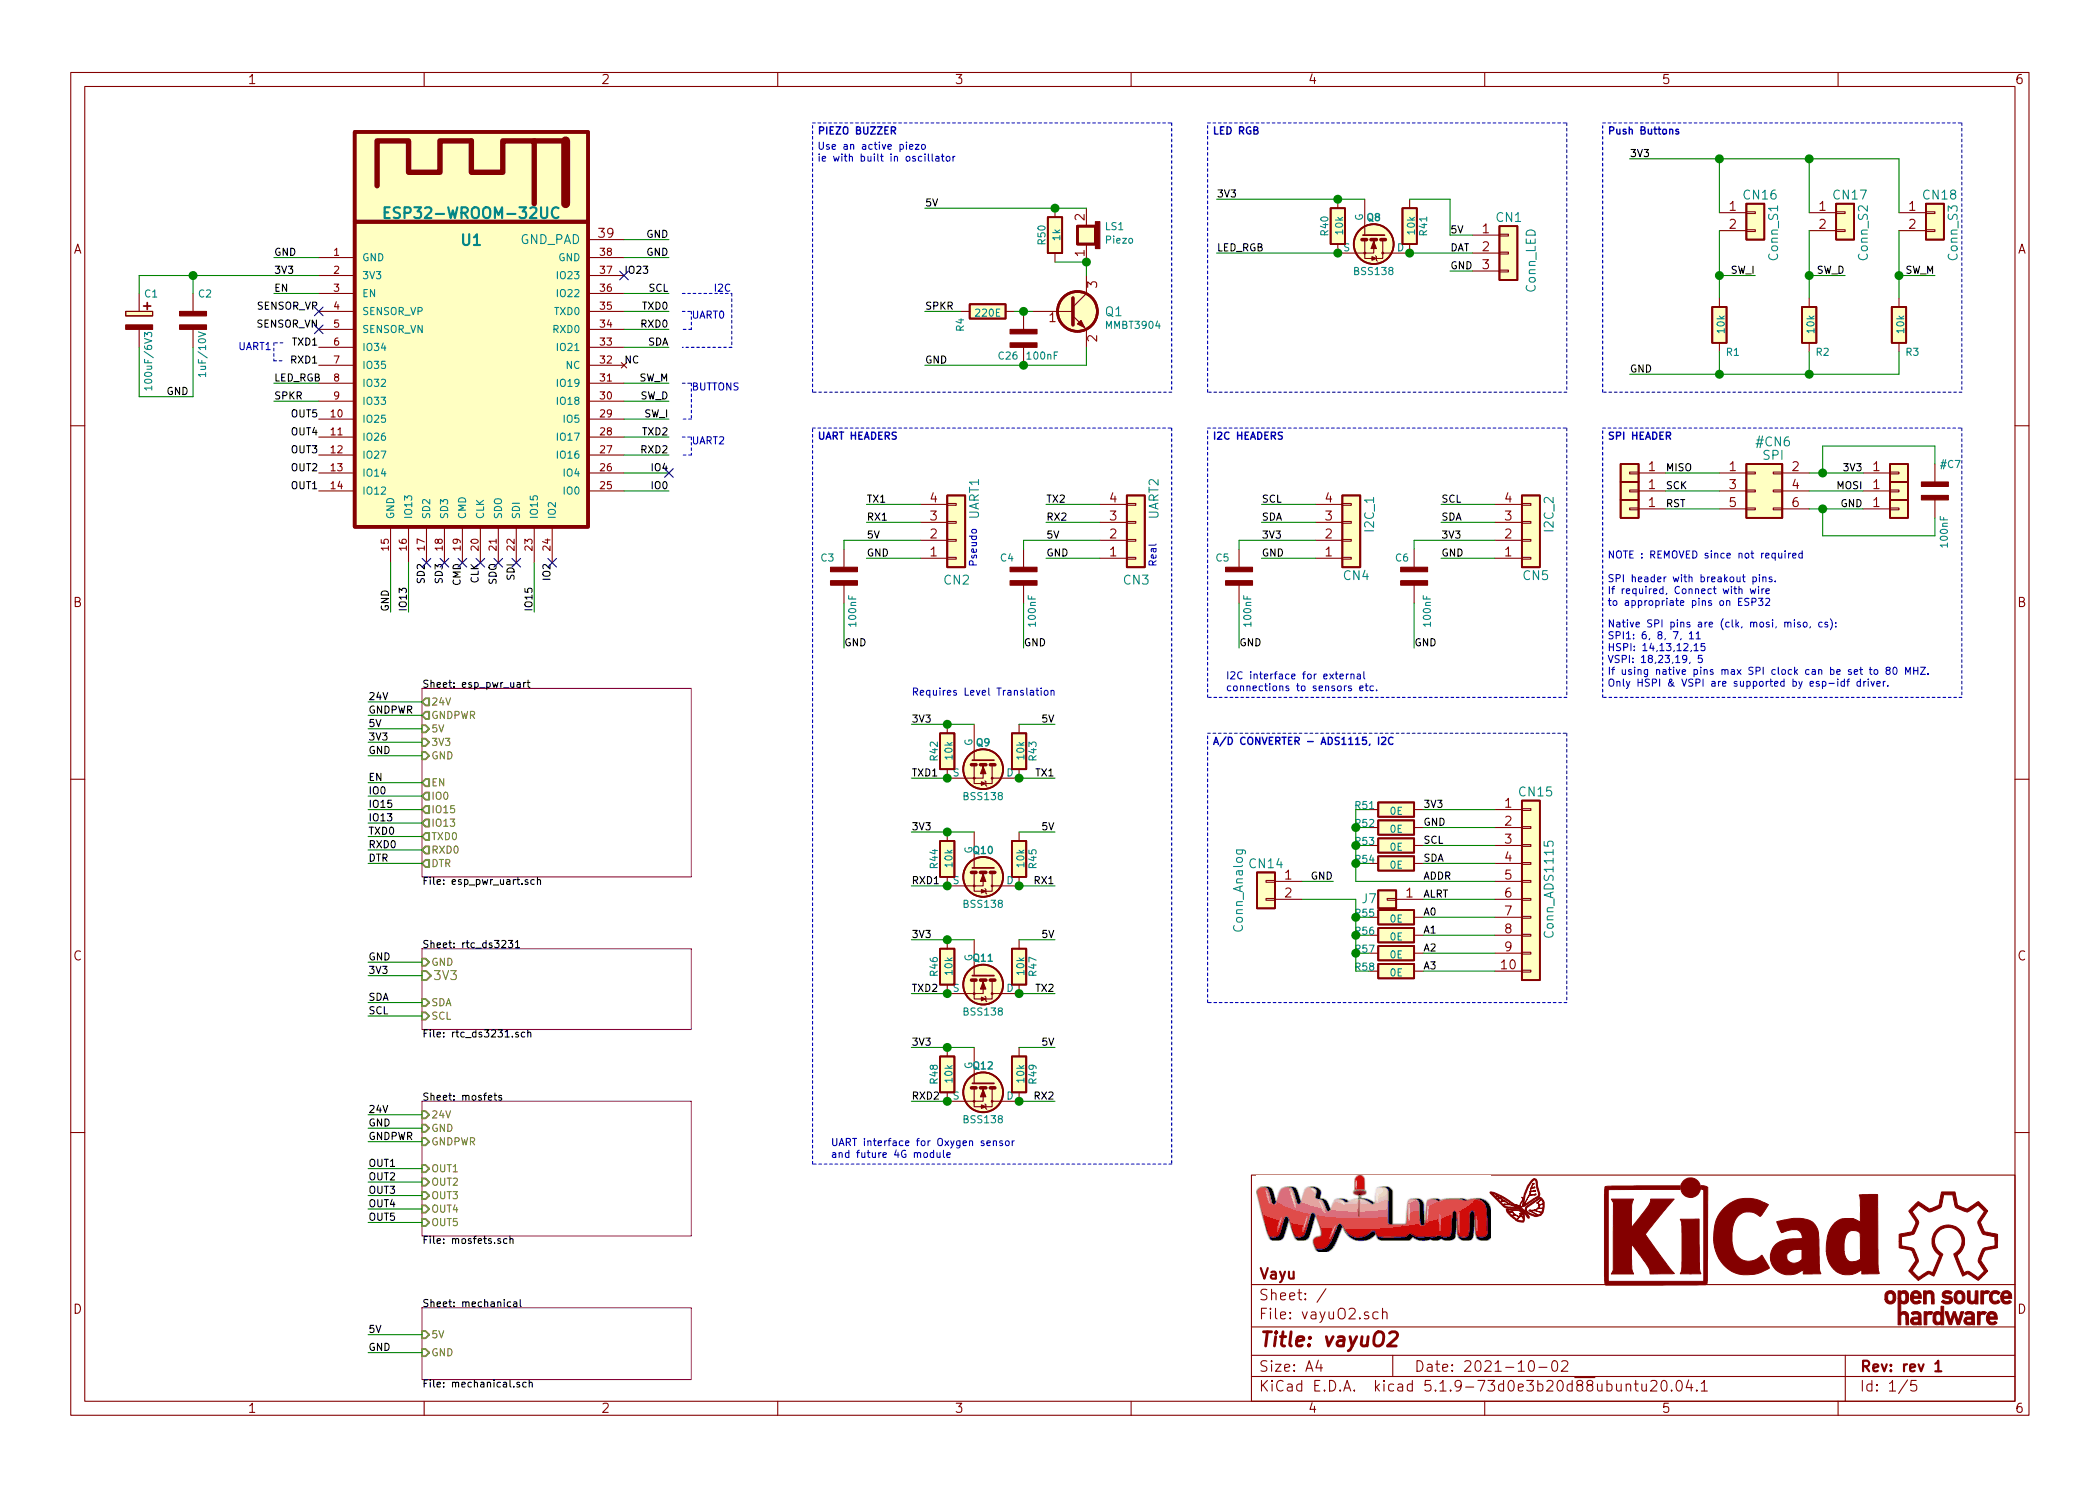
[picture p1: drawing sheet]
EESchema Schematic File Version 4
EELAYER 30 0
EELAYER END
$Descr A4 11693 8268
encoding utf-8
Sheet 1 5
Title "vayuO2"
Date "2021-10-02"
Rev "rev 1"
Comp "Vayu"
Comment1 ""
Comment2 ""
Comment3 ""
Comment4 ""
$EndDescr
Text Label 3725 1625 2    40   ~ 0
SCL
Text Label 3725 1925 2    40   ~ 0
SDA
Text Label 1525 2225 0    40   ~ 0
SPKR
Text Label 1525 2125 0    40   ~ 0
LED_RGB
$Comp
L AA_vayuO2_symbols:R R2
U 1 1
P 10075 1800
F 0 "R2" H 10150 1650 40  0000 C CNN
F 1 "10k" V 10082 1801 40  0000 C CNN
F 2 "AA_vayu:R_0603_1608Metric" V 10005 1800 30  0001 C CNN
F 3 "" H 10075 1800 30  0000 C CNN
	1    10075 1800
	1    0    0    -1  
$EndComp
$Comp
L AA_vayuO2_symbols:R R3
U 1 1
P 10575 1800
F 0 "R3" H 10650 1650 40  0000 C CNN
F 1 "10k" V 10582 1801 40  0000 C CNN
F 2 "AA_vayu:R_0603_1608Metric" V 10505 1800 30  0001 C CNN
F 3 "" H 10575 1800 30  0000 C CNN
	1    10575 1800
	1    0    0    -1  
$EndComp
Text Label 10275 1525 2    40   ~ 0
SW_D
Text Label 10775 1525 2    40   ~ 0
SW_M
Text Notes 8950 750  0    40   ~ 8
Push Buttons
Wire Wire Line
	10075 1525 10275 1525
Connection ~ 10075 1525
Wire Wire Line
	10575 1525 10775 1525
Connection ~ 10575 1525
Wire Wire Line
	10575 2075 10575 1950
Wire Wire Line
	9075 2075 9575 2075
Wire Wire Line
	10075 2075 10075 1950
Wire Wire Line
	9075 875  9575 875 
$Comp
L AA_vayuO2_symbols:ESP-wroom-32 U1
U 1 1
P 2625 2925
F 0 "U1" H 2625 4525 60  0000 C CNB
F 1 "ESP32-WROOM-32UC" H 2625 4675 60  0000 C CNB
F 2 "AA_vayu:ESP_wroom_32_ext_ant" H 2625 2925 60  0001 C CNN
F 3 "" H 2625 2925 60  0001 C CNN
F 4 "mfr_pn" H 2625 2925 60  0001 C CNN "manf#"
	1    2625 2925
	1    0    0    -1  
$EndComp
$Sheet
S 2350 7275 1500 400 
U 5A47432D
F0 "mechanical" 40
F1 "mechanical.sch" 40
F2 "5V" I L 2350 7425 40 
F3 "GND" I L 2350 7525 40 
$EndSheet
$Sheet
S 2350 5275 1500 450 
U 5A447BD8
F0 "rtc_ds3231" 40
F1 "rtc_ds3231.sch" 40
F2 "GND" I L 2350 5350 40 
F3 "SDA" I L 2350 5575 40 
F4 "SCL" I L 2350 5650 40 
F5 "3V3" I L 2350 5425 50 
$EndSheet
Wire Wire Line
	2050 5350 2350 5350
Wire Wire Line
	2050 5575 2350 5575
Wire Wire Line
	2350 5650 2050 5650
Text Label 2050 5350 0    40   ~ 0
GND
Text Label 2050 5575 0    40   ~ 0
SDA
Text Label 2050 5650 0    40   ~ 0
SCL
$Sheet
S 2350 3825 1500 1050
U 5A452227
F0 "esp_pwr_uart" 40
F1 "esp_pwr_uart.sch" 40
F2 "GND" I L 2350 4200 40 
F3 "5V" I L 2350 4050 40 
F4 "3V3" I L 2350 4125 40 
F5 "EN" O L 2350 4350 40 
F6 "IO0" O L 2350 4425 40 
F7 "IO15" O L 2350 4500 40 
F8 "IO13" O L 2350 4575 40 
F9 "TXD0" O L 2350 4650 40 
F10 "RXD0" O L 2350 4725 40 
F11 "DTR" O L 2350 4800 40 
F12 "24V" O L 2350 3900 40 
F13 "GNDPWR" O L 2350 3975 40 
$EndSheet
Wire Wire Line
	2050 4050 2350 4050
Wire Wire Line
	2350 4200 2050 4200
Wire Wire Line
	2050 4125 2350 4125
Text Label 2050 4050 0    40   ~ 0
5V
Text Label 2050 4200 0    40   ~ 0
GND
Text Label 2050 4125 0    40   ~ 0
3V3
Wire Wire Line
	1775 1425 1525 1425
Wire Wire Line
	1775 1625 1525 1625
Wire Wire Line
	1775 2125 1525 2125
Wire Wire Line
	1525 2225 1775 2225
Wire Wire Line
	3725 1425 3475 1425
Wire Wire Line
	3475 1725 3725 1725
Wire Wire Line
	3725 1825 3475 1825
Wire Wire Line
	3725 2125 3475 2125
Wire Wire Line
	3475 2225 3725 2225
Wire Wire Line
	3725 2325 3475 2325
Wire Wire Line
	3475 2425 3725 2425
Wire Wire Line
	3725 2525 3475 2525
Wire Wire Line
	3475 2625 3725 2625
Wire Wire Line
	3725 2725 3475 2725
Wire Wire Line
	2175 3125 2175 3400
Wire Wire Line
	2275 3400 2275 3125
Wire Wire Line
	2975 3125 2975 3400
Text Label 1525 1425 0    40   ~ 0
GND
Text Label 1525 1525 0    40   ~ 0
3V3
Text Label 2175 3400 1    40   ~ 0
GND
Text Label 3725 1425 2    40   ~ 0
GND
Text Label 1525 1625 0    40   ~ 0
EN
Text Label 3725 1725 2    40   ~ 0
TXD0
Text Label 3725 1825 2    40   ~ 0
RXD0
Text Label 2975 3400 1    40   ~ 0
IO15
Text Label 2275 3400 1    40   ~ 0
IO13
Text Label 3725 2725 2    40   ~ 0
IO0
Wire Wire Line
	2350 4350 2050 4350
Wire Wire Line
	2050 4425 2350 4425
Wire Wire Line
	2350 4500 2050 4500
Wire Wire Line
	2050 4575 2350 4575
Wire Wire Line
	2350 4650 2050 4650
Wire Wire Line
	2050 4725 2350 4725
Wire Wire Line
	2050 4800 2350 4800
Text Label 2050 4350 0    40   ~ 0
EN
Text Label 2050 4425 0    40   ~ 0
IO0
Text Label 2050 4500 0    40   ~ 0
IO15
Text Label 2050 4575 0    40   ~ 0
IO13
Text Label 2050 4650 0    40   ~ 0
TXD0
Text Label 2050 4725 0    40   ~ 0
RXD0
Text Label 2050 4800 0    40   ~ 0
DTR
Text Label 3725 2525 2    40   ~ 0
RXD2
$Comp
L AA_vayuO2_symbols:R R1
U 1 1
P 9575 1800
F 0 "R1" H 9650 1650 40  0000 C CNN
F 1 "10k" V 9582 1801 40  0000 C CNN
F 2 "AA_vayu:R_0603_1608Metric" V 9505 1800 30  0001 C CNN
F 3 "" H 9575 1800 30  0000 C CNN
	1    9575 1800
	1    0    0    -1  
$EndComp
Text Label 9075 2075 0    40   ~ 0
GND
Text Label 9775 1525 2    40   ~ 0
SW_I
Wire Wire Line
	9575 1525 9775 1525
Connection ~ 9575 1525
Wire Wire Line
	9575 1950 9575 2075
Connection ~ 10075 875 
Connection ~ 9575 875 
Connection ~ 10075 2075
Connection ~ 9575 2075
Text Label 3725 2425 2    40   ~ 0
TXD2
Text Label 3725 2325 2    40   ~ 0
SW_I
Text Label 3725 2225 2    40   ~ 0
SW_D
Text Label 3725 2125 2    40   ~ 0
SW_M
Wire Notes Line
	3800 2125 3850 2125
Wire Notes Line
	3850 2125 3850 2325
Wire Notes Line
	3850 2325 3800 2325
Wire Notes Line
	3800 2425 3850 2425
Wire Notes Line
	3850 2425 3850 2525
Wire Notes Line
	3850 2525 3800 2525
Text Notes 3850 2175 0    40   ~ 0
BUTTONS
Text Notes 4075 1625 2    40   ~ 0
I2C
Wire Notes Line
	3800 1725 3850 1725
Wire Notes Line
	3850 1725 3850 1825
Wire Notes Line
	3850 1825 3800 1825
Text Notes 3850 1775 0    40   ~ 0
UART0
$Comp
L AA_vayuO2_symbols:C_POL C1
U 1 1
P 775 1775
F 0 "C1" H 800 1925 40  0000 L CNN
F 1 "100uF/6V3" V 825 1375 40  0000 L CNN
F 2 "AA_vayu:CP_Elec_8x10" H 775 1775 60  0001 C CNN
F 3 "" H 775 1775 60  0000 C CNN
	1    775  1775
	1    0    0    -1  
$EndComp
$Comp
L AA_vayuO2_symbols:C_NP C2
U 1 1
P 1075 1775
F 0 "C2" H 1100 1925 40  0000 L CNN
F 1 "1uF/10V" V 1125 1450 40  0000 L CNN
F 2 "AA_vayu:C_0603_1608Metric" H 1075 1775 60  0001 C CNN
F 3 "" H 1075 1775 60  0000 C CNN
	1    1075 1775
	1    0    0    -1  
$EndComp
Wire Wire Line
	775  1525 775  1625
Wire Wire Line
	775  1525 1075 1525
Wire Wire Line
	1075 1525 1075 1625
Connection ~ 1075 1525
Wire Wire Line
	775  1925 775  2200
Wire Wire Line
	775  2200 1075 2200
Wire Wire Line
	1075 2200 1075 1925
Text Label 925  2200 0    40   ~ 0
GND
NoConn ~ 1775 1725
NoConn ~ 1775 1825
NoConn ~ 3075 3125
NoConn ~ 2875 3125
NoConn ~ 2775 3125
NoConn ~ 2675 3125
NoConn ~ 2575 3125
NoConn ~ 2475 3125
NoConn ~ 2375 3125
NoConn ~ 3475 1525
Wire Wire Line
	3475 1325 3725 1325
Text Label 3725 1325 2    40   ~ 0
GND
Wire Wire Line
	10075 1525 10075 1650
Wire Wire Line
	10575 1525 10575 1650
Wire Wire Line
	9575 1525 9575 1650
Wire Wire Line
	10075 875  10575 875 
Wire Wire Line
	9575 875  10075 875 
Wire Wire Line
	10075 2075 10575 2075
Wire Wire Line
	9575 2075 10075 2075
Wire Wire Line
	1075 1525 1775 1525
$Comp
L AA_vayuO2_symbols:LOGO_WL G1
U 1 1
P 8475 6700
F 0 "G1" H 8475 6564 60  0001 C CNN
F 1 "LOGO_WL" H 8475 6836 60  0001 C CNN
F 2 "AA_vayu:logo_butterfly_silk_15x12" H 8475 6700 60  0001 C CNN
F 3 "" H 8475 6700 60  0001 C CNN
F 4 "Value" H 8475 6700 50  0001 C CNN "manf#"
	1    8475 6700
	1    0    0    -1  
$EndComp
$Comp
L AA_vayuO2_symbols:OSHW G3
U 1 1
P 10850 7000
F 0 "G3" H 10850 6950 40  0001 C CNN
F 1 "OSHW" H 10850 7100 40  0001 C CNN
F 2 "AA_vayu:Logo_silk_OSHW_6x6mm" H 10850 7000 60  0001 C CNN
F 3 "" H 10850 7000 60  0000 C CNN
F 4 "Value" H 10850 7000 50  0001 C CNN "manf#"
	1    10850 7000
	1    0    0    -1  
$EndComp
$Comp
L AA_vayuO2_symbols:KiCad G2
U 1 1
P 9700 6850
F 0 "G2" H 9700 6582 60  0001 C CNN
F 1 "KiCad" H 9700 7118 60  0001 C CNN
F 2 "AA_vayu:KiCad-Logo2_6mm_SilkScreen" H 9700 6850 60  0001 C CNN
F 3 "" H 9700 6850 60  0001 C CNN
F 4 "Value" H 9700 6850 50  0001 C CNN "manf#"
	1    9700 6850
	1    0    0    -1  
$EndComp
Text Label 1775 1725 2    40   ~ 0
SENSOR_VP
Text Label 1775 1825 2    40   ~ 0
SENSOR_VN
Text Label 1775 2525 2    40   ~ 0
OUT3
Text Label 2375 3125 3    40   ~ 0
SD2
Text Label 2475 3125 3    40   ~ 0
SD3
Text Label 2575 3125 3    40   ~ 0
CMD
Text Label 2675 3125 3    40   ~ 0
CLK
Text Label 2775 3125 3    40   ~ 0
SDO
Text Label 2875 3125 3    40   ~ 0
SDI
Text Label 3075 3125 3    40   ~ 0
IO2
Text Label 3475 1525 0    40   ~ 0
IO23
Text Label 3475 2025 0    40   ~ 0
NC
Wire Wire Line
	2350 5425 2050 5425
Text Label 2050 5425 0    40   ~ 0
3V3
Text Notes 8950 3825 0    40   ~ 0
Native SPI pins are (clk, mosi, miso, cs):\nSPI1: 6, 8, 7, 11\nHSPI: 14,13,12,15\nVSPI: 18,23,19, 5\nIf using native pins max SPI clock can be set to 80 MHZ.\nOnly HSPI & VSPI are supported by esp-idf driver.
$Comp
L AA_vayuO2_symbols:Conn_02x03_Odd_Even #CN6
U 1 1
P 9825 2725
F 0 "#CN6" H 9875 3000 50  0000 C CNN
F 1 "SPI" H 9875 2925 50  0000 C CNN
F 2 "AA_vayu:Header_ISP" H 9825 2725 50  0001 C CNN
F 3 "~" H 9825 2725 50  0001 C CNN
	1    9825 2725
	1    0    0    -1  
$EndComp
Wire Wire Line
	9575 2625 9275 2625
Wire Wire Line
	9275 2725 9575 2725
Wire Wire Line
	9575 2825 9275 2825
Wire Wire Line
	10075 2825 10150 2825
Wire Wire Line
	10375 2725 10075 2725
Wire Wire Line
	10075 2625 10150 2625
Text Label 9275 2625 0    40   ~ 0
MISO
Text Label 10375 2625 2    40   ~ 0
3V3
Text Label 10375 2725 2    40   ~ 0
MOSI
Text Label 10375 2825 2    40   ~ 0
GND
Text Label 9275 2725 0    40   ~ 0
SCK
Text Label 9275 2825 0    40   ~ 0
RST
Text Label 1775 2425 2    40   ~ 0
OUT4
Text Label 1775 2325 2    40   ~ 0
OUT5
$Comp
L AA_vayuO2_symbols:Conn_01x01 #J1
U 1 1
P 9075 2625
F 0 "#J1" H 8975 2475 50  0001 C CNN
F 1 "MISO" H 8975 2475 50  0001 C CNN
F 2 "AA_vayu:BreakOutPad" H 9075 2625 50  0001 C CNN
F 3 "~" H 9075 2625 50  0001 C CNN
	1    9075 2625
	-1   0    0    1   
$EndComp
$Comp
L AA_vayuO2_symbols:Conn_01x01 #J3
U 1 1
P 9075 2725
F 0 "#J3" H 8975 2575 50  0001 C CNN
F 1 "SCK" H 8975 2575 50  0001 C CNN
F 2 "AA_vayu:BreakOutPad" H 9075 2725 50  0001 C CNN
F 3 "~" H 9075 2725 50  0001 C CNN
F 4 "mfr_pn" H 9075 2725 50  0001 C CNN "manf#"
	1    9075 2725
	-1   0    0    1   
$EndComp
$Comp
L AA_vayuO2_symbols:Conn_01x01 #J5
U 1 1
P 9075 2825
F 0 "#J5" H 8975 2675 50  0001 C CNN
F 1 "RST" H 8975 2675 50  0001 C CNN
F 2 "AA_vayu:BreakOutPad" H 9075 2825 50  0001 C CNN
F 3 "~" H 9075 2825 50  0001 C CNN
F 4 "mfr_pn" H 9075 2825 50  0001 C CNN "manf#"
	1    9075 2825
	-1   0    0    1   
$EndComp
$Comp
L AA_vayuO2_symbols:Conn_01x01 #J6
U 1 1
P 10575 2825
F 0 "#J6" H 10475 2675 50  0001 C CNN
F 1 "GND" H 10475 2675 50  0001 C CNN
F 2 "AA_vayu:BreakOutPad" H 10575 2825 50  0001 C CNN
F 3 "~" H 10575 2825 50  0001 C CNN
F 4 "mfr_pn" H 10575 2825 50  0001 C CNN "manf#"
	1    10575 2825
	1    0    0    -1  
$EndComp
$Comp
L AA_vayuO2_symbols:Conn_01x01 #J4
U 1 1
P 10575 2725
F 0 "#J4" H 10475 2575 50  0001 C CNN
F 1 "MOSI" H 10475 2575 50  0001 C CNN
F 2 "AA_vayu:BreakOutPad" H 10575 2725 50  0001 C CNN
F 3 "~" H 10575 2725 50  0001 C CNN
F 4 "mfr_pn" H 10575 2725 50  0001 C CNN "manf#"
	1    10575 2725
	1    0    0    -1  
$EndComp
$Comp
L AA_vayuO2_symbols:Conn_01x01 #J2
U 1 1
P 10575 2625
F 0 "#J2" H 10475 2475 50  0001 C CNN
F 1 "3V3" H 10475 2475 50  0001 C CNN
F 2 "AA_vayu:BreakOutPad" H 10575 2625 50  0001 C CNN
F 3 "~" H 10575 2625 50  0001 C CNN
F 4 "mfr_pn" H 10575 2625 50  0001 C CNN "manf#"
	1    10575 2625
	1    0    0    -1  
$EndComp
Text Notes 8950 3375 0    40   ~ 0
NOTE : REMOVED since not required\n\nSPI header with breakout pins.\nIf required, Connect with wire \nto appropriate pins on ESP32
Wire Notes Line
	8925 675  10925 675 
Wire Notes Line
	10925 675  10925 2175
Wire Notes Line
	10925 2175 8925 2175
Wire Notes Line
	8925 2175 8925 675 
Text Label 7025 2900 0    40   ~ 0
SDA
Text Label 7025 2800 0    40   ~ 0
SCL
Text Label 7025 3000 0    40   ~ 0
3V3
Text Label 7025 3100 0    40   ~ 0
GND
$Comp
L AA_vayuO2_symbols:Conn_01x04 CN5
U 1 1
P 8525 3000
F 0 "CN5" H 8475 3200 50  0000 L CNN
F 1 "I2C_2" V 8625 2750 50  0000 L CNN
F 2 "AA_vayu:JST_EH_B4B-EH-A_1x04_P2.50mm_Vertical" H 8525 3000 50  0001 C CNN
F 3 "~" H 8525 3000 50  0001 C CNN
	1    8525 3000
	1    0    0    1   
$EndComp
Text Label 8025 2900 0    40   ~ 0
SDA
Text Label 8025 2800 0    40   ~ 0
SCL
Text Label 8025 3000 0    40   ~ 0
3V3
Text Label 8025 3100 0    40   ~ 0
GND
Wire Wire Line
	8325 2800 8025 2800
Wire Wire Line
	8025 2900 8325 2900
Text Notes 6825 3850 0    40   ~ 0
I2C interface for external\nconnections to sensors etc.\n
Wire Notes Line
	8925 2375 10925 2375
Wire Notes Line
	10925 2375 10925 3875
Wire Notes Line
	10925 3875 8925 3875
Wire Notes Line
	8925 3875 8925 2375
Text Notes 8950 2450 0    40   ~ 8
SPI HEADER
Wire Notes Line
	6725 2375 8725 2375
Wire Notes Line
	8725 2375 8725 3875
Wire Notes Line
	8725 3875 6725 3875
Wire Notes Line
	6725 3875 6725 2375
Text Notes 6750 2450 0    40   ~ 8
I2C HEADERS
$Comp
L AA_vayuO2_symbols:C_NP #C7
U 1 1
P 10775 2725
F 0 "#C7" H 10800 2875 40  0000 L CNN
F 1 "100nF" V 10825 2400 40  0000 L CNN
F 2 "AA_vayu:C_0603_1608Metric" H 10775 2725 60  0001 C CNN
F 3 "" H 10775 2725 60  0000 C CNN
	1    10775 2725
	1    0    0    -1  
$EndComp
$Comp
L AA_vayuO2_symbols:C_NP C6
U 1 1
P 7875 3200
F 0 "C6" H 7900 3100 40  0000 L CNN
F 1 "100nF" V 7800 3300 40  0000 L CNN
F 2 "AA_vayu:C_0603_1608Metric" H 7875 3200 60  0001 C CNN
F 3 "" H 7875 3200 60  0000 C CNN
	1    7875 3200
	-1   0    0    1   
$EndComp
$Comp
L AA_vayuO2_symbols:C_NP C5
U 1 1
P 6900 3200
F 0 "C5" H 6950 3100 40  0000 L CNN
F 1 "100nF" V 6850 3300 40  0000 L CNN
F 2 "AA_vayu:C_0603_1608Metric" H 6900 3200 60  0001 C CNN
F 3 "" H 6900 3200 60  0000 C CNN
	1    6900 3200
	-1   0    0    1   
$EndComp
Wire Wire Line
	7875 3000 7875 3050
Wire Wire Line
	7875 3000 8325 3000
Wire Wire Line
	6900 3000 6900 3050
Wire Wire Line
	6900 3350 6900 3600
Wire Wire Line
	7875 3600 7875 3350
Text Label 7875 3600 0    40   ~ 0
GND
Text Label 6900 3600 0    40   ~ 0
GND
Wire Wire Line
	10775 2575 10775 2475
Wire Wire Line
	10775 2475 10150 2475
Wire Wire Line
	10150 2475 10150 2625
Connection ~ 10150 2625
Wire Wire Line
	10150 2625 10375 2625
Wire Wire Line
	10150 2825 10150 2975
Wire Wire Line
	10150 2975 10775 2975
Wire Wire Line
	10775 2975 10775 2875
Connection ~ 10150 2825
Wire Wire Line
	10150 2825 10375 2825
Text Label 1775 1925 2    40   ~ 0
TXD1
Text Label 1775 2025 2    40   ~ 0
RXD1
Wire Wire Line
	3725 1625 3475 1625
Wire Wire Line
	3475 1925 3725 1925
Wire Notes Line
	3800 1625 4075 1625
Wire Notes Line
	4075 1625 4075 1925
Wire Notes Line
	4075 1925 3800 1925
Text Label 9075 875  0    40   ~ 0
3V3
Text Label 1775 2725 2    40   ~ 0
OUT1
Text Label 1775 2625 2    40   ~ 0
OUT2
Wire Wire Line
	6900 3000 7325 3000
Wire Wire Line
	7025 2900 7325 2900
Wire Wire Line
	7325 2800 7025 2800
$Comp
L AA_vayuO2_symbols:Conn_01x04 CN4
U 1 1
P 7525 3000
F 0 "CN4" H 7475 3200 50  0000 L CNN
F 1 "I2C_1" V 7625 2750 50  0000 L CNN
F 2 "AA_vayu:JST_EH_B4B-EH-A_1x04_P2.50mm_Vertical" H 7525 3000 50  0001 C CNN
F 3 "~" H 7525 3000 50  0001 C CNN
	1    7525 3000
	1    0    0    1   
$EndComp
Text Label 3725 2625 2    40   ~ 0
IO4
Text Notes 3850 2475 0    40   ~ 0
UART2
Text Label 4825 2900 0    40   ~ 0
RX1
Text Label 4825 2800 0    40   ~ 0
TX1
Text Label 4825 3000 0    40   ~ 0
5V
Text Label 4825 3100 0    40   ~ 0
GND
Text Notes 4625 6450 0    40   ~ 0
UART interface for Oxygen sensor\nand future 4G module\n
Wire Notes Line
	4525 2375 6525 2375
Wire Notes Line
	6525 2375 6525 6475
Wire Notes Line
	6525 6475 4525 6475
Wire Notes Line
	4525 6475 4525 2375
Text Notes 4550 2450 0    40   ~ 8
UART HEADERS
$Comp
L AA_vayuO2_symbols:C_NP C3
U 1 1
P 4700 3200
F 0 "C3" H 4750 3100 40  0000 L CNN
F 1 "100nF" V 4650 3300 40  0000 L CNN
F 2 "AA_vayu:C_0603_1608Metric" H 4700 3200 60  0001 C CNN
F 3 "" H 4700 3200 60  0000 C CNN
	1    4700 3200
	-1   0    0    1   
$EndComp
Wire Wire Line
	4700 3000 4700 3050
Wire Wire Line
	4700 3350 4700 3600
Text Label 4700 3600 0    40   ~ 0
GND
Wire Wire Line
	4700 3000 5125 3000
Wire Wire Line
	4825 2900 5125 2900
Wire Wire Line
	5125 2800 4825 2800
$Comp
L AA_vayuO2_symbols:Conn_01x04 CN2
U 1 1
P 5325 3000
F 0 "CN2" H 5250 3225 50  0000 L CNN
F 1 "UART1" V 5425 2650 50  0000 L CNN
F 2 "AA_vayu:JST_EH_B4B-EH-A_1x04_P2.50mm_Vertical" H 5325 3000 50  0001 C CNN
F 3 "~" H 5325 3000 50  0001 C CNN
	1    5325 3000
	1    0    0    1   
$EndComp
Wire Wire Line
	8025 3100 8325 3100
Wire Wire Line
	7025 3100 7325 3100
Wire Wire Line
	4825 3100 5125 3100
Text Notes 5075 3875 0    40   ~ 0
Requires Level Translation
$Sheet
S 2350 6125 1500 750 
U 6178DB6E
F0 "mosfets" 40
F1 "mosfets.sch" 40
F2 "24V" I L 2350 6200 40 
F3 "GND" I L 2350 6275 40 
F4 "OUT1" I L 2350 6500 40 
F5 "OUT2" I L 2350 6575 40 
F6 "OUT3" I L 2350 6650 40 
F7 "OUT4" I L 2350 6725 40 
F8 "OUT5" I L 2350 6800 40 
F9 "GNDPWR" I L 2350 6350 40 
$EndSheet
Text Notes 1325 1950 0    40   ~ 0
UART1
Wire Notes Line
	1575 1900 1525 1900
Wire Notes Line
	1525 1900 1525 2000
Wire Notes Line
	1525 2000 1575 2000
Text Label 5825 2900 0    40   ~ 0
RX2
Text Label 5825 2800 0    40   ~ 0
TX2
Text Label 5825 3000 0    40   ~ 0
5V
Text Label 5825 3100 0    40   ~ 0
GND
$Comp
L AA_vayuO2_symbols:C_NP C4
U 1 1
P 5700 3200
F 0 "C4" H 5750 3100 40  0000 L CNN
F 1 "100nF" V 5650 3300 40  0000 L CNN
F 2 "AA_vayu:C_0603_1608Metric" H 5700 3200 60  0001 C CNN
F 3 "" H 5700 3200 60  0000 C CNN
	1    5700 3200
	-1   0    0    1   
$EndComp
Wire Wire Line
	5700 3000 5700 3050
Wire Wire Line
	5700 3350 5700 3600
Text Label 5700 3600 0    40   ~ 0
GND
Wire Wire Line
	5700 3000 6125 3000
Wire Wire Line
	5825 2900 6125 2900
Wire Wire Line
	6125 2800 5825 2800
$Comp
L AA_vayuO2_symbols:Conn_01x04 CN3
U 1 1
P 6325 3000
F 0 "CN3" H 6250 3225 50  0000 L CNN
F 1 "UART2" V 6425 2650 50  0000 L CNN
F 2 "AA_vayu:JST_EH_B4B-EH-A_1x04_P2.50mm_Vertical" H 6325 3000 50  0001 C CNN
F 3 "~" H 6325 3000 50  0001 C CNN
	1    6325 3000
	1    0    0    1   
$EndComp
Wire Wire Line
	5825 3100 6125 3100
Text Notes 5450 3150 1    40   ~ 0
Pseudo
Text Notes 6450 3150 1    40   ~ 0
Real
NoConn ~ 3725 2625
$Comp
L AA_vayuO2_symbols:Conn_01x03 CN1
U 1 1
P 8400 1400
F 0 "CN1" H 8325 1600 50  0000 L CNN
F 1 "Conn_LED" V 8525 1175 50  0000 L CNN
F 2 "AA_vayu:JST_EH_B3B-EH-A_1x03_P2.50mm_Vertical" H 8400 1400 50  0001 C CNN
F 3 "" H 8400 1400 50  0001 C CNN
	1    8400 1400
	1    0    0    -1  
$EndComp
Wire Wire Line
	8200 1300 8075 1300
Wire Wire Line
	8200 1500 8075 1500
Text Label 8075 1300 0    40   ~ 0
5V
Text Label 8075 1400 0    40   ~ 0
DAT
Text Label 8075 1500 0    40   ~ 0
GND
Text Label 6775 1400 0    40   ~ 0
LED_RGB
Text Notes 6750 750  0    40   ~ 8
LED RGB
Wire Notes Line
	6725 675  8725 675 
Wire Notes Line
	6725 2175 6725 675 
Wire Notes Line
	8725 675  8725 2175
Wire Notes Line
	8725 2175 6725 2175
$Comp
L AA_vayuO2_symbols:Q_NPN_MMBT3904 Q1
U 1 1
P 5950 1725
F 0 "Q1" H 6150 1725 50  0000 L CNN
F 1 "MMBT3904" H 6150 1650 40  0000 L CNN
F 2 "AA_vayu:SOT-23" H 6150 1825 50  0001 C CNN
F 3 "" H 5950 1725 50  0000 C CNN
	1    5950 1725
	1    0    0    -1  
$EndComp
$Comp
L AA_vayuO2_symbols:Earphone LS1
U 1 1
P 6050 1300
F 0 "LS1" H 6150 1350 40  0000 L CNN
F 1 "Piezo" H 6150 1275 40  0000 L CNN
F 2 "AA_vayu:JST_EH_B2B-EH-A_1x02_P2.50mm_Vertical" V 6050 1350 50  0001 C CNN
F 3 "~" V 6050 1350 50  0001 C CNN
	1    6050 1300
	1    0    0    -1  
$EndComp
$Comp
L AA_vayuO2_symbols:R R4
U 1 1
P 5500 1725
F 0 "R4" H 5575 1575 40  0000 C CNN
F 1 "220E" V 5507 1726 40  0000 C CNN
F 2 "AA_vayu:R_0603_1608Metric" V 5430 1725 30  0001 C CNN
F 3 "" H 5500 1725 30  0000 C CNN
	1    5500 1725
	0    1    1    0   
$EndComp
Wire Wire Line
	6050 1450 6050 1525
Wire Wire Line
	6050 1450 5875 1450
Connection ~ 6050 1450
Wire Wire Line
	5750 1725 5700 1725
Wire Wire Line
	5350 1725 5150 1725
Wire Wire Line
	6050 1925 6050 2025
Wire Wire Line
	6050 2025 5700 2025
Text Label 5150 1150 0    40   ~ 0
5V
Text Label 5150 2025 0    40   ~ 0
GND
Text Label 5150 1725 0    40   ~ 0
SPKR
Wire Notes Line
	4525 675  6525 675 
Wire Notes Line
	4525 2175 4525 675 
Text Notes 4550 750  0    40   ~ 8
PIEZO BUZZER
Wire Notes Line
	6525 675  6525 2175
Wire Notes Line
	6525 2175 4525 2175
Text Notes 4550 900  0    40   ~ 0
Use an active piezo\nie with built in oscillator
Wire Wire Line
	2050 6275 2350 6275
Text Label 2050 6275 0    40   ~ 0
GND
Wire Wire Line
	2050 3900 2350 3900
Text Label 2050 3900 0    40   ~ 0
24V
Wire Wire Line
	2050 6200 2350 6200
Wire Wire Line
	2050 6500 2350 6500
Wire Wire Line
	2050 6575 2350 6575
Wire Wire Line
	2050 6650 2350 6650
Wire Wire Line
	2050 6725 2350 6725
Wire Wire Line
	2050 6800 2350 6800
Text Label 2050 6200 0    40   ~ 0
24V
Text Label 2050 6650 0    40   ~ 0
OUT3
Text Label 2050 6725 0    40   ~ 0
OUT4
Text Label 2050 6800 0    40   ~ 0
OUT5
Text Label 2050 6500 0    40   ~ 0
OUT1
Text Label 2050 6575 0    40   ~ 0
OUT2
$Comp
L AA_vayuO2_symbols:MOSFET-N Q8
U 1 1
P 7650 1300
F 0 "Q8" V 7550 1300 40  0000 C CNB
F 1 "BSS138" V 7850 1300 40  0000 C CNN
F 2 "AA_vayu:SOT-23" H 7520 1402 29  0001 C CNN
F 3 "" H 7650 1300 60  0000 C CNN
	1    7650 1300
	0    1    1    0   
$EndComp
$Comp
L AA_vayuO2_symbols:R R40
U 1 1
P 7450 1250
F 0 "R40" V 7375 1250 40  0000 C CNN
F 1 "10k" V 7457 1251 40  0000 C CNN
F 2 "AA_vayu:R_0603_1608Metric" V 7380 1250 30  0001 C CNN
F 3 "" H 7450 1250 30  0000 C CNN
	1    7450 1250
	1    0    0    -1  
$EndComp
$Comp
L AA_vayuO2_symbols:R R41
U 1 1
P 7850 1250
F 0 "R41" V 7925 1250 40  0000 C CNN
F 1 "10k" V 7857 1251 40  0000 C CNN
F 2 "AA_vayu:R_0603_1608Metric" V 7780 1250 30  0001 C CNN
F 3 "" H 7850 1250 30  0000 C CNN
	1    7850 1250
	1    0    0    -1  
$EndComp
Wire Wire Line
	6775 1400 7450 1400
Connection ~ 7450 1400
Connection ~ 7850 1400
Wire Wire Line
	7850 1400 8200 1400
Wire Wire Line
	7600 1100 7450 1100
Wire Wire Line
	7450 1100 6775 1100
Connection ~ 7450 1100
Wire Wire Line
	8075 1300 8075 1100
Wire Wire Line
	8075 1100 7850 1100
Text Label 6775 1100 0    40   ~ 0
3V3
$Comp
L AA_vayuO2_symbols:C_NP C26
U 1 1
P 5700 1875
F 0 "C26" H 5725 1975 40  0000 L CNN
F 1 "100nF" H 5500 1975 40  0000 L CNN
F 2 "AA_vayu:C_0603_1608Metric" H 5700 1875 60  0001 C CNN
F 3 "" H 5700 1875 60  0000 C CNN
	1    5700 1875
	-1   0    0    1   
$EndComp
Connection ~ 5700 2025
Wire Wire Line
	5700 2025 5150 2025
Connection ~ 5700 1725
Wire Wire Line
	5700 1725 5650 1725
Text Label 5875 4025 2    40   ~ 0
5V
$Comp
L AA_vayuO2_symbols:MOSFET-N Q9
U 1 1
P 5475 4225
F 0 "Q9" V 5375 4225 40  0000 C CNB
F 1 "BSS138" V 5675 4225 40  0000 C CNN
F 2 "AA_vayu:SOT-23" H 5345 4327 29  0001 C CNN
F 3 "" H 5475 4225 60  0000 C CNN
	1    5475 4225
	0    1    1    0   
$EndComp
$Comp
L AA_vayuO2_symbols:R R42
U 1 1
P 5275 4175
F 0 "R42" V 5200 4175 40  0000 C CNN
F 1 "10k" V 5282 4176 40  0000 C CNN
F 2 "AA_vayu:R_0603_1608Metric" V 5205 4175 30  0001 C CNN
F 3 "" H 5275 4175 30  0000 C CNN
	1    5275 4175
	1    0    0    -1  
$EndComp
$Comp
L AA_vayuO2_symbols:R R43
U 1 1
P 5675 4175
F 0 "R43" V 5750 4175 40  0000 C CNN
F 1 "10k" V 5682 4176 40  0000 C CNN
F 2 "AA_vayu:R_0603_1608Metric" V 5605 4175 30  0001 C CNN
F 3 "" H 5675 4175 30  0000 C CNN
	1    5675 4175
	1    0    0    -1  
$EndComp
Wire Wire Line
	5075 4325 5275 4325
Connection ~ 5275 4325
Connection ~ 5675 4325
Wire Wire Line
	5675 4325 5875 4325
Wire Wire Line
	5425 4025 5275 4025
Wire Wire Line
	5275 4025 5075 4025
Connection ~ 5275 4025
Text Label 5075 4025 0    40   ~ 0
3V3
Wire Wire Line
	5675 4025 5875 4025
$Comp
L AA_vayuO2_symbols:MOSFET-N Q10
U 1 1
P 5475 4825
F 0 "Q10" V 5375 4825 40  0000 C CNB
F 1 "BSS138" V 5675 4825 40  0000 C CNN
F 2 "AA_vayu:SOT-23" H 5345 4927 29  0001 C CNN
F 3 "" H 5475 4825 60  0000 C CNN
	1    5475 4825
	0    1    1    0   
$EndComp
$Comp
L AA_vayuO2_symbols:R R44
U 1 1
P 5275 4775
F 0 "R44" V 5200 4775 40  0000 C CNN
F 1 "10k" V 5282 4776 40  0000 C CNN
F 2 "AA_vayu:R_0603_1608Metric" V 5205 4775 30  0001 C CNN
F 3 "" H 5275 4775 30  0000 C CNN
	1    5275 4775
	1    0    0    -1  
$EndComp
$Comp
L AA_vayuO2_symbols:R R45
U 1 1
P 5675 4775
F 0 "R45" V 5750 4775 40  0000 C CNN
F 1 "10k" V 5682 4776 40  0000 C CNN
F 2 "AA_vayu:R_0603_1608Metric" V 5605 4775 30  0001 C CNN
F 3 "" H 5675 4775 30  0000 C CNN
	1    5675 4775
	1    0    0    -1  
$EndComp
Wire Wire Line
	5075 4925 5275 4925
Connection ~ 5275 4925
Connection ~ 5675 4925
Wire Wire Line
	5675 4925 5875 4925
Wire Wire Line
	5425 4625 5275 4625
Wire Wire Line
	5275 4625 5075 4625
Connection ~ 5275 4625
Text Label 5075 4625 0    40   ~ 0
3V3
Wire Wire Line
	5675 4625 5875 4625
Text Label 5875 5225 2    40   ~ 0
5V
$Comp
L AA_vayuO2_symbols:MOSFET-N Q11
U 1 1
P 5475 5425
F 0 "Q11" V 5375 5425 40  0000 C CNB
F 1 "BSS138" V 5675 5425 40  0000 C CNN
F 2 "AA_vayu:SOT-23" H 5345 5527 29  0001 C CNN
F 3 "" H 5475 5425 60  0000 C CNN
	1    5475 5425
	0    1    1    0   
$EndComp
$Comp
L AA_vayuO2_symbols:R R46
U 1 1
P 5275 5375
F 0 "R46" V 5200 5375 40  0000 C CNN
F 1 "10k" V 5282 5376 40  0000 C CNN
F 2 "AA_vayu:R_0603_1608Metric" V 5205 5375 30  0001 C CNN
F 3 "" H 5275 5375 30  0000 C CNN
	1    5275 5375
	1    0    0    -1  
$EndComp
$Comp
L AA_vayuO2_symbols:R R47
U 1 1
P 5675 5375
F 0 "R47" V 5750 5375 40  0000 C CNN
F 1 "10k" V 5682 5376 40  0000 C CNN
F 2 "AA_vayu:R_0603_1608Metric" V 5605 5375 30  0001 C CNN
F 3 "" H 5675 5375 30  0000 C CNN
	1    5675 5375
	1    0    0    -1  
$EndComp
Wire Wire Line
	5075 5525 5275 5525
Connection ~ 5275 5525
Connection ~ 5675 5525
Wire Wire Line
	5675 5525 5875 5525
Wire Wire Line
	5425 5225 5275 5225
Wire Wire Line
	5275 5225 5075 5225
Connection ~ 5275 5225
Text Label 5075 5225 0    40   ~ 0
3V3
Wire Wire Line
	5675 5225 5875 5225
Text Label 5875 5825 2    40   ~ 0
5V
$Comp
L AA_vayuO2_symbols:MOSFET-N Q12
U 1 1
P 5475 6025
F 0 "Q12" V 5375 6025 40  0000 C CNB
F 1 "BSS138" V 5675 6025 40  0000 C CNN
F 2 "AA_vayu:SOT-23" H 5345 6127 29  0001 C CNN
F 3 "" H 5475 6025 60  0000 C CNN
	1    5475 6025
	0    1    1    0   
$EndComp
$Comp
L AA_vayuO2_symbols:R R48
U 1 1
P 5275 5975
F 0 "R48" V 5200 5975 40  0000 C CNN
F 1 "10k" V 5282 5976 40  0000 C CNN
F 2 "AA_vayu:R_0603_1608Metric" V 5205 5975 30  0001 C CNN
F 3 "" H 5275 5975 30  0000 C CNN
	1    5275 5975
	1    0    0    -1  
$EndComp
$Comp
L AA_vayuO2_symbols:R R49
U 1 1
P 5675 5975
F 0 "R49" V 5750 5975 40  0000 C CNN
F 1 "10k" V 5682 5976 40  0000 C CNN
F 2 "AA_vayu:R_0603_1608Metric" V 5605 5975 30  0001 C CNN
F 3 "" H 5675 5975 30  0000 C CNN
	1    5675 5975
	1    0    0    -1  
$EndComp
Wire Wire Line
	5075 6125 5275 6125
Connection ~ 5275 6125
Connection ~ 5675 6125
Wire Wire Line
	5675 6125 5875 6125
Wire Wire Line
	5425 5825 5275 5825
Wire Wire Line
	5275 5825 5075 5825
Connection ~ 5275 5825
Text Label 5075 5825 0    40   ~ 0
3V3
Wire Wire Line
	5675 5825 5875 5825
Text Label 5075 4325 0    40   ~ 0
TXD1
Text Label 5075 4925 0    40   ~ 0
RXD1
Text Label 5075 5525 0    40   ~ 0
TXD2
Text Label 5075 6125 0    40   ~ 0
RXD2
Text Label 5875 4625 2    40   ~ 0
5V
Text Label 5875 4325 2    40   ~ 0
TX1
Text Label 5875 4925 2    40   ~ 0
RX1
Text Label 5875 5525 2    40   ~ 0
TX2
Text Label 5875 6125 2    40   ~ 0
RX2
$Comp
L AA_vayuO2_symbols:R R50
U 1 1
P 5875 1300
F 0 "R50" V 5800 1300 40  0000 C CNN
F 1 "1k" V 5882 1301 40  0000 C CNN
F 2 "AA_vayu:R_0603_1608Metric" V 5805 1300 30  0001 C CNN
F 3 "" H 5875 1300 30  0000 C CNN
	1    5875 1300
	1    0    0    -1  
$EndComp
Connection ~ 5875 1150
Wire Wire Line
	5875 1150 6050 1150
Wire Wire Line
	5150 1150 5875 1150
$Comp
L AA_vayuO2_symbols:Conn_01x10 CN15
U 1 1
P 8525 4950
F 0 "CN15" H 8450 5500 50  0000 L CNN
F 1 "Conn_ADS1115" V 8625 4675 50  0000 L CNN
F 2 "AA_vayu:ADS1115" H 8525 5000 50  0001 C CNN
F 3 "~" H 8525 5000 50  0001 C CNN
	1    8525 4950
	1    0    0    -1  
$EndComp
Wire Wire Line
	8325 4500 7925 4500
Text Label 7925 4500 0    40   ~ 0
3V3
Wire Wire Line
	8325 4600 7925 4600
Text Label 7925 4600 0    40   ~ 0
GND
Wire Wire Line
	8325 4700 7925 4700
Text Label 7925 4700 0    40   ~ 0
SCL
Wire Wire Line
	8325 4800 7925 4800
Text Label 7925 4800 0    40   ~ 0
SDA
Text Label 7925 4900 0    40   ~ 0
ADDR
Wire Wire Line
	8325 5000 7925 5000
Text Label 7925 5000 0    40   ~ 0
ALRT
Wire Wire Line
	8325 5100 7925 5100
Text Label 7925 5100 0    40   ~ 0
A0
Wire Wire Line
	8325 5200 7925 5200
Text Label 7925 5200 0    40   ~ 0
A1
Wire Wire Line
	8325 5300 7925 5300
Text Label 7925 5300 0    40   ~ 0
A2
Wire Wire Line
	8325 5400 7925 5400
Text Label 7925 5400 0    40   ~ 0
A3
$Comp
L AA_vayuO2_symbols:R R51
U 1 1
P 7775 4500
F 0 "R51" V 7750 4325 40  0000 C CNN
F 1 "0E" V 7782 4501 40  0000 C CNN
F 2 "AA_vayu:SolderJumper-2_P1.3mm_Open_RoundedPad1.0x1.5mm" V 7705 4500 30  0001 C CNN
F 3 "" H 7775 4500 30  0000 C CNN
	1    7775 4500
	0    1    1    0   
$EndComp
$Comp
L AA_vayuO2_symbols:R R52
U 1 1
P 7775 4600
F 0 "R52" V 7750 4425 40  0000 C CNN
F 1 "0E" V 7782 4601 40  0000 C CNN
F 2 "AA_vayu:SolderJumper-2_P1.3mm_Open_RoundedPad1.0x1.5mm" V 7705 4600 30  0001 C CNN
F 3 "" H 7775 4600 30  0000 C CNN
	1    7775 4600
	0    1    1    0   
$EndComp
$Comp
L AA_vayuO2_symbols:R R53
U 1 1
P 7775 4700
F 0 "R53" V 7750 4525 40  0000 C CNN
F 1 "0E" V 7782 4701 40  0000 C CNN
F 2 "AA_vayu:SolderJumper-2_P1.3mm_Open_RoundedPad1.0x1.5mm" V 7705 4700 30  0001 C CNN
F 3 "" H 7775 4700 30  0000 C CNN
	1    7775 4700
	0    1    1    0   
$EndComp
$Comp
L AA_vayuO2_symbols:R R54
U 1 1
P 7775 4800
F 0 "R54" V 7750 4625 40  0000 C CNN
F 1 "0E" V 7782 4801 40  0000 C CNN
F 2 "AA_vayu:SolderJumper-2_P1.3mm_Open_RoundedPad1.0x1.5mm" V 7705 4800 30  0001 C CNN
F 3 "" H 7775 4800 30  0000 C CNN
	1    7775 4800
	0    1    1    0   
$EndComp
Wire Wire Line
	7550 4900 7550 4800
Wire Wire Line
	7550 4500 7625 4500
Wire Wire Line
	7550 4900 8325 4900
Wire Wire Line
	7625 4600 7550 4600
Connection ~ 7550 4600
Wire Wire Line
	7550 4600 7550 4500
Wire Wire Line
	7625 4700 7550 4700
Connection ~ 7550 4700
Wire Wire Line
	7550 4700 7550 4600
Wire Wire Line
	7625 4800 7550 4800
Connection ~ 7550 4800
Wire Wire Line
	7550 4800 7550 4700
$Comp
L AA_vayuO2_symbols:R R55
U 1 1
P 7775 5100
F 0 "R55" V 7750 4925 40  0000 C CNN
F 1 "0E" V 7782 5101 40  0000 C CNN
F 2 "AA_vayu:SolderJumper-2_P1.3mm_Open_RoundedPad1.0x1.5mm" V 7705 5100 30  0001 C CNN
F 3 "" H 7775 5100 30  0000 C CNN
	1    7775 5100
	0    1    1    0   
$EndComp
$Comp
L AA_vayuO2_symbols:R R56
U 1 1
P 7775 5200
F 0 "R56" V 7750 5025 40  0000 C CNN
F 1 "0E" V 7782 5201 40  0000 C CNN
F 2 "AA_vayu:SolderJumper-2_P1.3mm_Open_RoundedPad1.0x1.5mm" V 7705 5200 30  0001 C CNN
F 3 "" H 7775 5200 30  0000 C CNN
	1    7775 5200
	0    1    1    0   
$EndComp
$Comp
L AA_vayuO2_symbols:R R57
U 1 1
P 7775 5300
F 0 "R57" V 7750 5125 40  0000 C CNN
F 1 "0E" V 7782 5301 40  0000 C CNN
F 2 "AA_vayu:SolderJumper-2_P1.3mm_Open_RoundedPad1.0x1.5mm" V 7705 5300 30  0001 C CNN
F 3 "" H 7775 5300 30  0000 C CNN
	1    7775 5300
	0    1    1    0   
$EndComp
$Comp
L AA_vayuO2_symbols:R R58
U 1 1
P 7775 5400
F 0 "R58" V 7750 5225 40  0000 C CNN
F 1 "0E" V 7782 5401 40  0000 C CNN
F 2 "AA_vayu:SolderJumper-2_P1.3mm_Open_RoundedPad1.0x1.5mm" V 7705 5400 30  0001 C CNN
F 3 "" H 7775 5400 30  0000 C CNN
	1    7775 5400
	0    1    1    0   
$EndComp
$Comp
L AA_vayuO2_symbols:Conn_01x01 J7
U 1 1
P 7725 5000
F 0 "J7" H 7825 5000 50  0000 C CNN
F 1 "Conn_01x01" H 8125 5000 50  0001 C CNN
F 2 "AA_vayu:BreakOutPad" H 7725 5000 50  0001 C CNN
F 3 "" H 7725 5000 50  0001 C CNN
	1    7725 5000
	-1   0    0    1   
$EndComp
$Comp
L AA_vayuO2_symbols:Conn_01x02 CN14
U 1 1
P 7050 4900
F 0 "CN14" H 7050 5000 50  0000 C CNN
F 1 "Conn_Analog" V 7200 4850 50  0000 C CNN
F 2 "AA_vayu:JST_EH_B2B-EH-A_1x02_P2.50mm_Vertical" H 7050 4900 50  0001 C CNN
F 3 "" H 7050 4900 50  0001 C CNN
	1    7050 4900
	-1   0    0    -1  
$EndComp
Wire Wire Line
	7250 5000 7550 5000
Wire Wire Line
	7550 5400 7625 5400
Wire Wire Line
	7625 5300 7550 5300
Connection ~ 7550 5300
Wire Wire Line
	7550 5300 7550 5400
Wire Wire Line
	7625 5200 7550 5200
Connection ~ 7550 5200
Wire Wire Line
	7550 5200 7550 5300
Wire Wire Line
	7625 5100 7550 5100
Wire Wire Line
	7550 5000 7550 5100
Connection ~ 7550 5100
Wire Wire Line
	7550 5100 7550 5200
Wire Wire Line
	7250 4900 7425 4900
Text Label 7425 4900 2    40   ~ 0
GND
Wire Notes Line
	6725 4075 8725 4075
Wire Notes Line
	6725 5575 6725 4075
Text Notes 6750 4150 0    40   ~ 8
A/D CONVERTER - ADS1115, I2C
Wire Notes Line
	8725 4075 8725 5575
Wire Notes Line
	8725 5575 6725 5575
$Comp
L AA_vayuO2_symbols:Conn_01x02 CN18
U 1 1
P 10775 1175
F 0 "CN18" H 10700 1275 50  0000 L CNN
F 1 "Conn_S3" V 10875 900 50  0000 L CNN
F 2 "AA_vayu:JST_EH_B2B-EH-A_1x02_P2.50mm_Vertical" H 10775 1175 50  0001 C CNN
F 3 "" H 10775 1175 50  0001 C CNN
	1    10775 1175
	1    0    0    -1  
$EndComp
Wire Wire Line
	9575 875  9575 1175
Wire Wire Line
	9575 1275 9575 1525
Wire Wire Line
	10075 1275 10075 1525
Wire Wire Line
	10075 875  10075 1175
Wire Wire Line
	10575 875  10575 1175
Wire Wire Line
	10575 1275 10575 1525
$Comp
L AA_vayuO2_symbols:Conn_01x02 CN17
U 1 1
P 10275 1175
F 0 "CN17" H 10200 1275 50  0000 L CNN
F 1 "Conn_S2" V 10375 900 50  0000 L CNN
F 2 "AA_vayu:JST_EH_B2B-EH-A_1x02_P2.50mm_Vertical" H 10275 1175 50  0001 C CNN
F 3 "" H 10275 1175 50  0001 C CNN
	1    10275 1175
	1    0    0    -1  
$EndComp
$Comp
L AA_vayuO2_symbols:Conn_01x02 CN16
U 1 1
P 9775 1175
F 0 "CN16" H 9700 1275 50  0000 L CNN
F 1 "Conn_S1" V 9875 900 50  0000 L CNN
F 2 "AA_vayu:JST_EH_B2B-EH-A_1x02_P2.50mm_Vertical" H 9775 1175 50  0001 C CNN
F 3 "" H 9775 1175 50  0001 C CNN
	1    9775 1175
	1    0    0    -1  
$EndComp
Wire Wire Line
	2350 3975 2050 3975
Text Label 2050 3975 0    40   ~ 0
GNDPWR
Wire Wire Line
	2050 6350 2350 6350
Text Label 2050 6350 0    40   ~ 0
GNDPWR
Wire Wire Line
	2350 7425 2050 7425
Wire Wire Line
	2050 7525 2350 7525
Text Label 2050 7525 0    40   ~ 0
GND
Text Label 2050 7425 0    40   ~ 0
5V
$EndSCHEMATC
